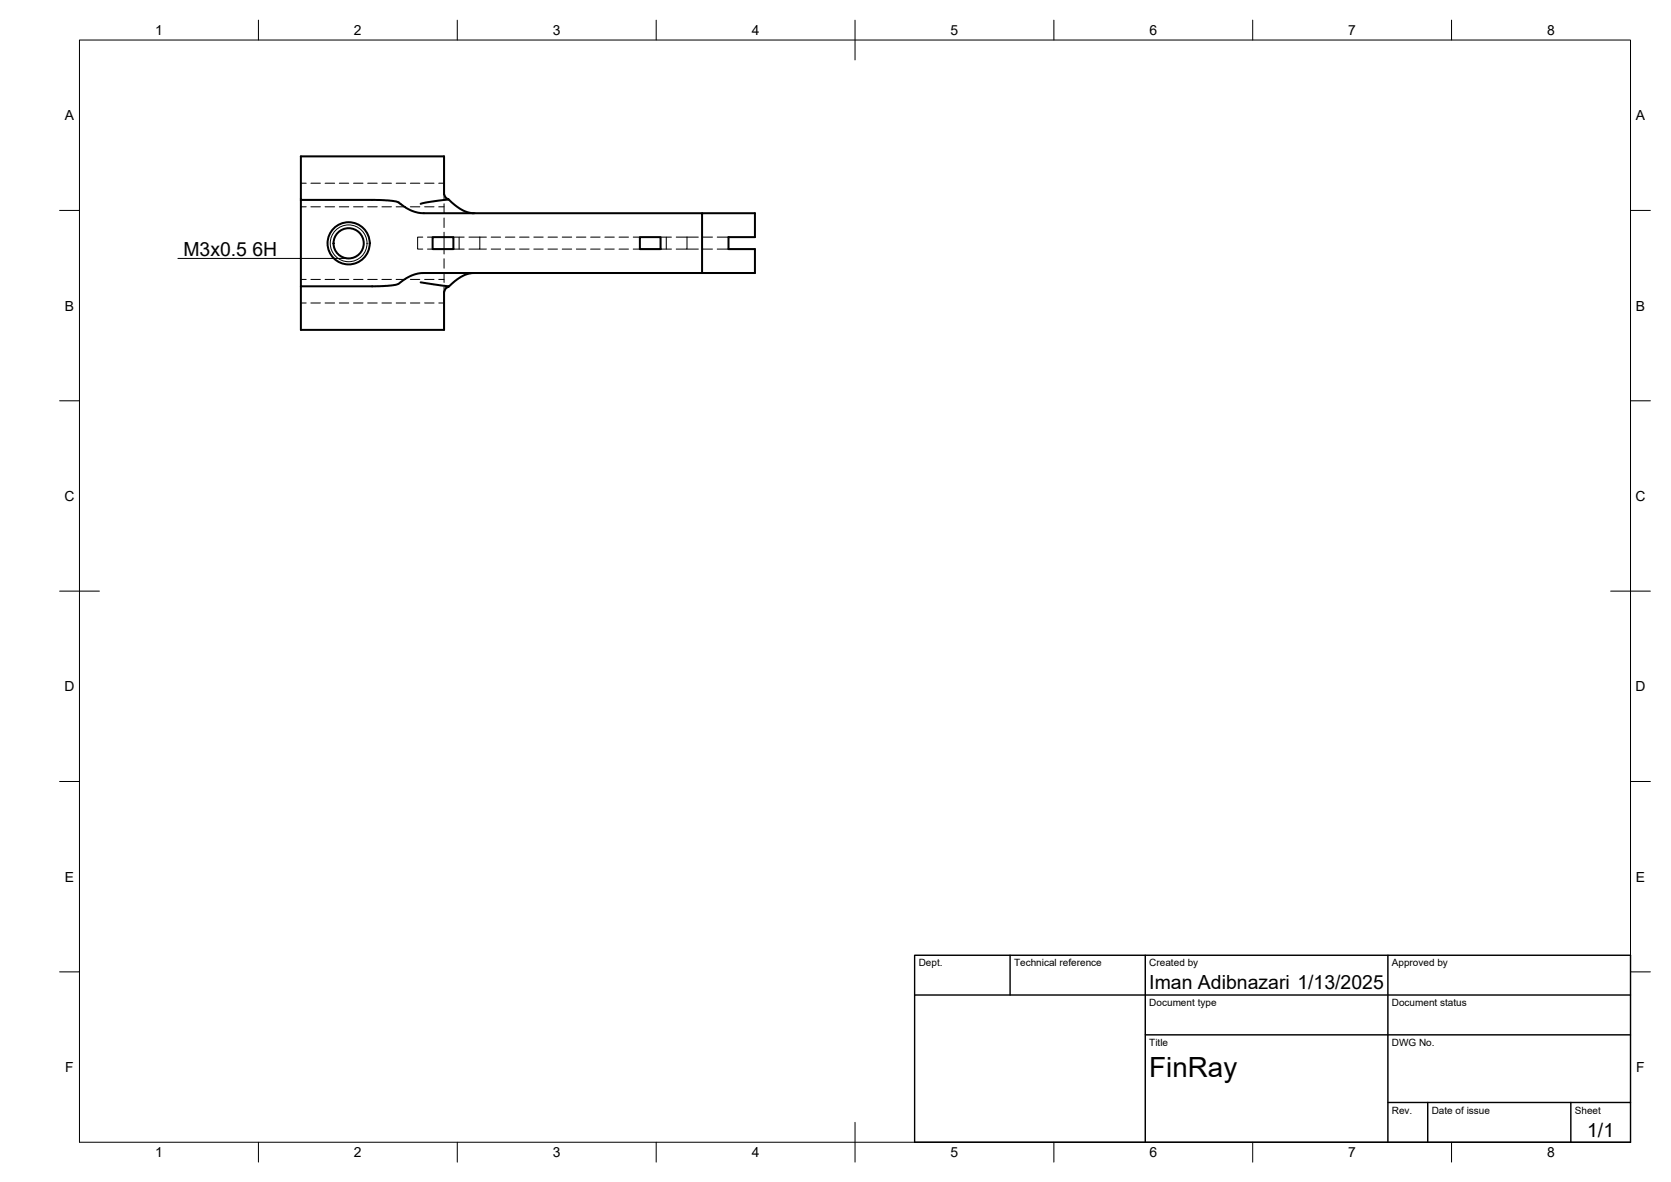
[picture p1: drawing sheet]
<svg xmlns="http://www.w3.org/2000/svg" width="420mm" height="297mm" viewBox="0 0 420 297" stroke-linecap="round" stroke-linejoin="round" font-family="sans-serif">
<!-- layer: Visible -->
<g fill="none" stroke="#000" stroke-width=".51">
<path d="M75.6 50.2h18a20.9 20.9 0 0 1 6.6 .7 10 10 0 0 0 6.4 2.7h69.9v15h-69.9a11.1 11.1 0 0 0-6.7 2.8l-1.2 .3-3.4 .2-19.7 .1zM108.8 59.6h5.2v3h-5.2zM111.7 48.8v-9.5h-36.1v10.9M111.7 48.8l.5 1 .6 .3-5.3 .7-1.7 .4M112.8 50.1a9 9 0 0 0 6.5 3.5M160.9 59.6h5.2v3h-5.2zM176.5 53.6h13.3v6h-6.6v3h6.6v6h-13.3M75.6 72v10.9h36.1v-9.5M105.8 71l7.1 1-.6 .3M112.3 72.3l-.6 1.1M119.3 68.6a8.9 8.9 0 0 0-6.4 3.4"/>
<circle cx="87.7" cy="61.1" r="5.3"/>
<circle cx="87.7" cy="61.1" r="3.8"/>
</g>
<!-- layer: Hidden -->
<g fill="none" stroke="#000" stroke-width=".25">
<path d="M75.6 52h1.4M75.6 46h1.4M78.2 52h2.4M78.2 46h2.4M81.7 52h2.4M81.7 46h2.4M85.3 52h2.4M85.3 46h2.4M88.9 52h2.4M88.9 46h2.4M92.5 52h2.3M92.5 46h2.3"/>
<path d="M96 52h2.4M96 46h2.4M99.6 52h2.4M99.6 46h2.4M103.2 52h2.4M103.2 46h2.4M106.3 59.6h-1.3v3h1.3M106.8 52h2.3M106.8 46h2.3M107.5 59.6h1.3M110.3 52h1.4M110.3 46h1.4"/>
<path d="M111.7 58.4v5.4M111.7 48.8v1.2M111.7 51.2v2.4M111.7 54.8v2.4M114 59.6h2.7M115.4 59.6v3M117.9 59.6h4.4M120.6 59.6v3h-2.7M123.5 59.6h2.4M127.1 59.6h2.4M130.6 59.6h2.4M134.2 59.6h2.4"/>
<path d="M137.8 59.6h2.4M141.4 59.6h2.3M144.9 59.6h2.4M148.5 59.6h2.4M152.1 59.6h2.4M155.7 59.6h2.3M159.2 59.6h1.7M166.1 59.6h2.7M167.5 59.6v3M170 59.6h5.6M172.7 59.6v3h-2.7M176.8 59.6h2.4"/>
<path d="M180.3 59.6h2.9M75.6 70.2h1.4M75.6 76.1h1.4M78.2 70.2h2.4M78.2 76.1h2.4M81.7 70.2h2.4M81.7 76.1h2.4M85.3 70.2h2.4M85.3 76.1h2.4M88.9 70.2h2.4M88.9 76.1h2.4M92.5 70.2h2.3"/>
<path d="M92.5 76.1h2.3M96 70.2h2.4M96 76.1h2.4M99.6 70.2h2.4M99.6 76.1h2.4M103.2 70.2h2.4M103.2 76.1h2.4M106.8 70.2h2.3M106.8 76.1h2.3M107.5 62.6h1.3M110.3 70.2h1.4M110.3 76.1h1.4"/>
<path d="M111.7 65v2.4M111.7 68.6v2.4M111.7 72.2v1.2M114 62.6h2.7M120.6 62.6h1.7M123.5 62.6h2.4M127.1 62.6h2.4M130.6 62.6h2.4M134.2 62.6h2.4M137.8 62.6h2.4M141.4 62.6h2.3M144.9 62.6h2.4"/>
<path d="M148.5 62.6h2.4M152.1 62.6h2.4M155.7 62.6h2.3M159.2 62.6h1.7M166.1 62.6h2.7M172.7 62.6h2.9M176.8 62.6h2.4M180.3 62.6h2.9"/>
</g>
<!-- layer: Visible Narrow -->
<circle cx="87.7" cy="61.1" r="4.6" fill="none" stroke="#000" stroke-width=".25"/>
<!-- layer: BORDER -->
<g fill="none" stroke="#000" stroke-width=".25">
<path d="M20 10.1h390v276.9h-390zM65 5.1v5M115 5.1v5M165 5.1v5M215 5.1v10M265 5.1v5M315 5.1v5M365 5.1v5M15 52.9h5M410 52.9h5M15 100.7h5M410 100.7h5"/>
<path d="M15 148.6h10M405 148.6h10M15 196.4h5M410 196.4h5M15 244.2h5M410 244.2h5M65 287v5M115 287v5M165 287v5M215 282.1v9.9M265 287v5M315 287v5"/>
<path d="M365 287v5"/>
</g>
<!-- layer: TITLEBLOCK -->
<path d="M230 240.1h180v46.9h-180zM230 250h180M254 240.1v9.9M288 240.1v46.9M349 240.1v46.9M288 260.1h122M349 277.1h61M359 277.1v9.9M395 277.1v9.9" fill="none" stroke="#000" stroke-width=".36"/>
<!-- layer: Hole Notes -->
<path d="M44.7 64.9h43.2" fill="none" stroke="#000" stroke-width=".25"/>
<text font-size="7" x="289" y="270.6">FinRay</text>
<g font-size="4.9">
<text x="46.1" y="64.2">M3x0.5</text>
<text x="63.5" y="64.2">6H</text>
<text x="289" y="248.5">Iman Adibnazari 1/13/2025</text>
<text x="399.1" y="285.7">1/1</text>
</g>
<g font-size="3.5">
<text x="39" y="8.8">1</text>
<text x="89" y="8.8">2</text>
<text x="139" y="8.8">3</text>
<text x="189" y="8.8">4</text>
<text x="239" y="8.8">5</text>
<text x="289" y="8.8">6</text>
<text x="339" y="8.8">7</text>
<text x="389" y="8.8">8</text>
<text x="16.3" y="30.2">A</text>
<text x="411.3" y="30.2">A</text>
<text x="16.3" y="78">B</text>
<text x="411.3" y="78">B</text>
<text x="16.2" y="125.9">C</text>
<text x="411.2" y="125.9">C</text>
<text x="16.2" y="173.7">D</text>
<text x="411.2" y="173.7">D</text>
<text x="16.3" y="221.6">E</text>
<text x="411.3" y="221.6">E</text>
<text x="16.4" y="269.4">F</text>
<text x="411.4" y="269.4">F</text>
<text x="39" y="290.8">1</text>
<text x="89" y="290.8">2</text>
<text x="139" y="290.8">3</text>
<text x="189" y="290.8">4</text>
<text x="239" y="290.8">5</text>
<text x="289" y="290.8">6</text>
<text x="339" y="290.8">7</text>
<text x="389" y="290.8">8</text>
</g>
<g font-size="2.5">
<text x="231" y="242.9">Dept.</text>
<text x="255" y="242.9">Technical reference</text>
<text x="289" y="242.9">Created by</text>
<text x="350" y="242.9">Approved by</text>
<text x="289" y="252.8">Document type</text>
<text x="350" y="252.8">Document status</text>
<text x="289" y="262.9">Title</text>
<text x="350" y="262.9">DWG No.</text>
<text x="350" y="279.9">Rev.</text>
<text x="360" y="279.9">Date of issue</text>
<text x="396" y="279.9">Sheet</text>
</g>
</svg>
